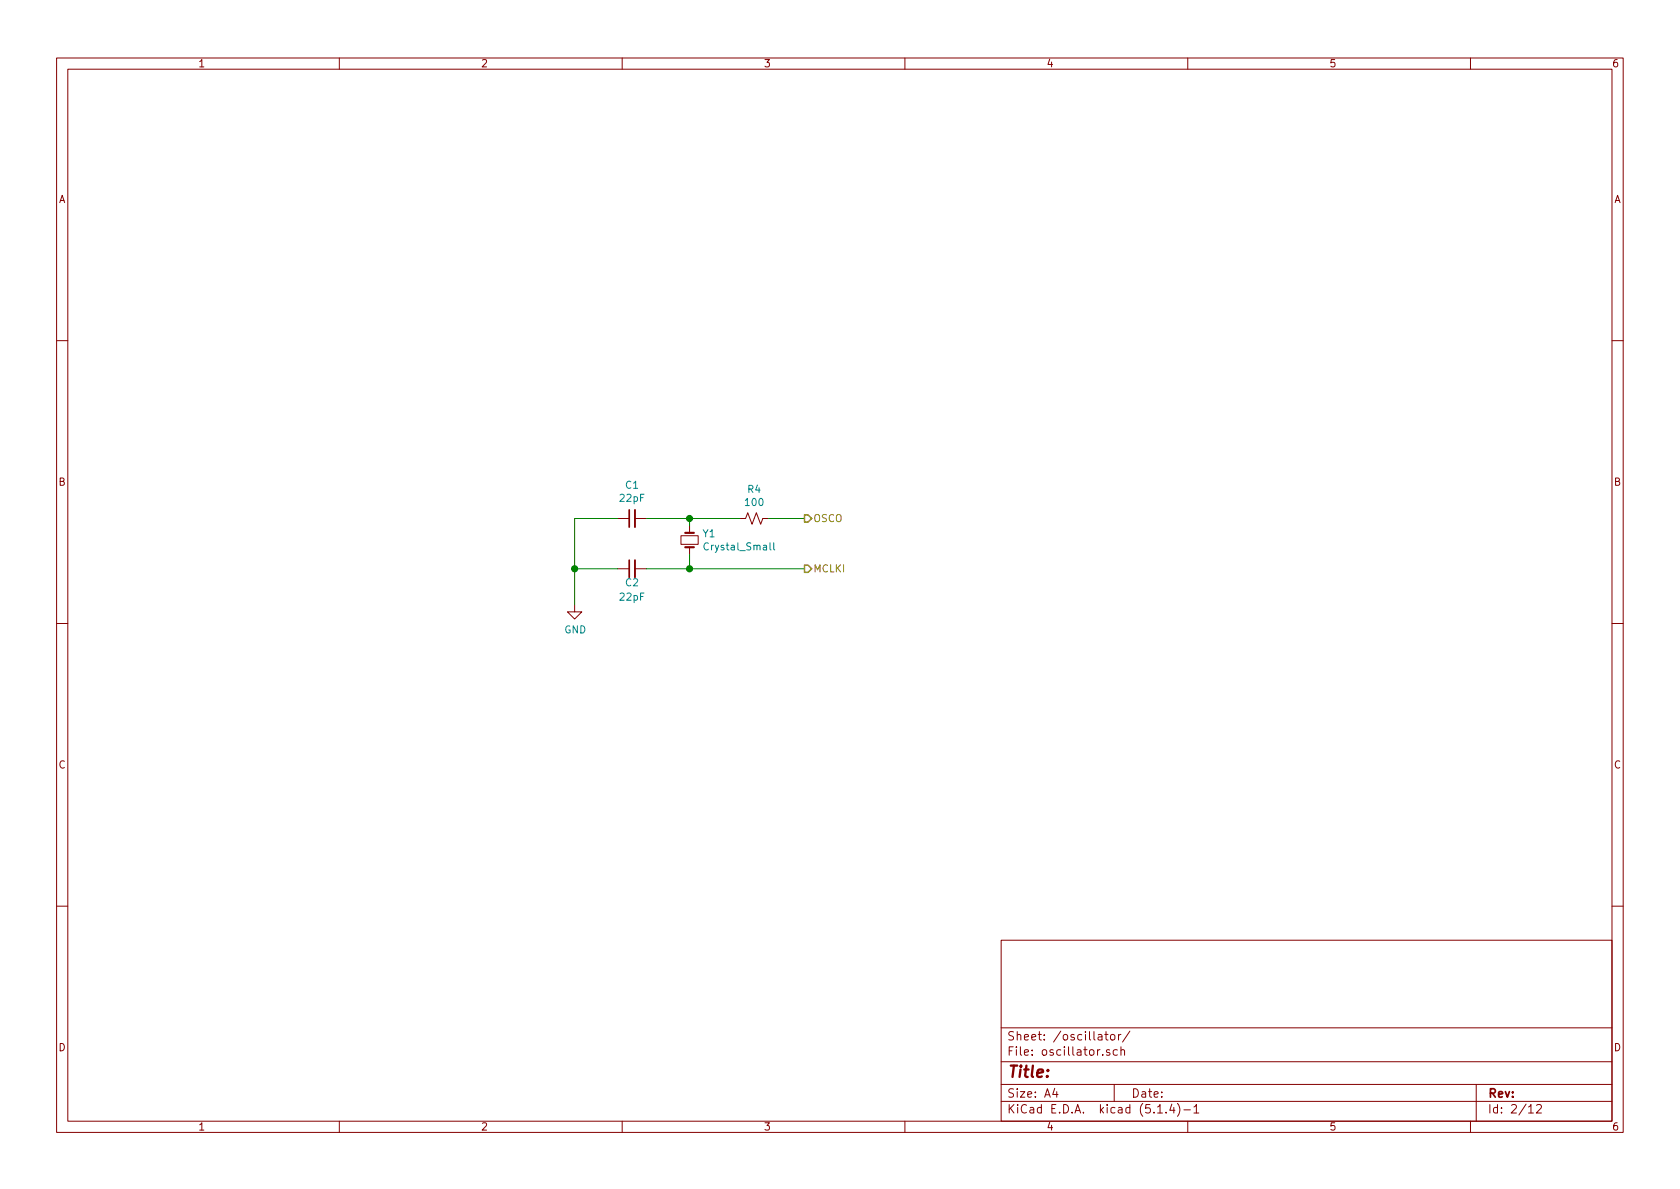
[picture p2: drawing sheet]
EESchema Schematic File Version 4
LIBS:Board-cache
EELAYER 30 0
EELAYER END
$Descr A4 11693 8268
encoding utf-8
Sheet 2 12
Title ""
Date ""
Rev ""
Comp ""
Comment1 ""
Comment2 ""
Comment3 ""
Comment4 ""
$EndDescr
$Comp
L Device:C_Small C1
U 1 1
P 4400 3600
F 0 "C1" V 4629 3600 50  0000 C CNN
F 1 "22pF" V 4538 3600 50  0000 C CNN
F 2 "Capacitor_SMD:C_0805_2012Metric_Pad1.15x1.40mm_HandSolder" H 4400 3600 50  0001 C CNN
F 3 "~" H 4400 3600 50  0001 C CNN
	1    4400 3600
	0    -1   -1   0   
$EndComp
$Comp
L Device:Crystal_Small Y1
U 1 1
P 4800 3750
F 0 "Y1" V 4754 3838 50  0000 L CNN
F 1 "Crystal_Small" V 4845 3838 50  0000 L CNN
F 2 "ECS-122.8-20-3X-EN-TR:XTAL_ECS-122.8-20-3X-EN-TR" H 4800 3750 50  0001 C CNN
F 3 "~" H 4800 3750 50  0001 C CNN
	1    4800 3750
	0    1    1    0   
$EndComp
$Comp
L Device:C_Small C2
U 1 1
P 4400 3950
F 0 "C2" V 4300 3950 50  0000 C CNN
F 1 "22pF" V 4200 3950 50  0000 C CNN
F 2 "Capacitor_SMD:C_0805_2012Metric_Pad1.15x1.40mm_HandSolder" H 4400 3950 50  0001 C CNN
F 3 "~" H 4400 3950 50  0001 C CNN
	1    4400 3950
	0    -1   -1   0   
$EndComp
Wire Wire Line
	4300 3600 4000 3600
Wire Wire Line
	4000 3600 4000 3950
Wire Wire Line
	4300 3950 4000 3950
Connection ~ 4000 3950
Wire Wire Line
	4000 3950 4000 4200
$Comp
L power:GND #PWR0102
U 1 1
P 4000 4200
F 0 "#PWR0102" H 4000 3950 50  0001 C CNN
F 1 "GND" H 4005 4027 50  0000 C CNN
F 2 "" H 4000 4200 50  0001 C CNN
F 3 "" H 4000 4200 50  0001 C CNN
	1    4000 4200
	1    0    0    -1  
$EndComp
Wire Wire Line
	4500 3600 4800 3600
Wire Wire Line
	4800 3600 4800 3650
Wire Wire Line
	4800 3850 4800 3950
Wire Wire Line
	4800 3950 4500 3950
Wire Wire Line
	4800 3600 5150 3600
Connection ~ 4800 3600
$Comp
L Device:R_Small_US R4
U 1 1
P 5250 3600
F 0 "R4" V 5045 3600 50  0000 C CNN
F 1 "100" V 5136 3600 50  0000 C CNN
F 2 "Resistor_SMD:R_0805_2012Metric_Pad1.15x1.40mm_HandSolder" H 5250 3600 50  0001 C CNN
F 3 "~" H 5250 3600 50  0001 C CNN
	1    5250 3600
	0    1    1    0   
$EndComp
Wire Wire Line
	5350 3600 5600 3600
Text HLabel 5600 3600 2    50   Output ~ 0
OSCO
Text HLabel 5600 3950 2    50   Output ~ 0
MCLKI
Wire Wire Line
	4800 3950 5600 3950
Connection ~ 4800 3950
$EndSCHEMATC
